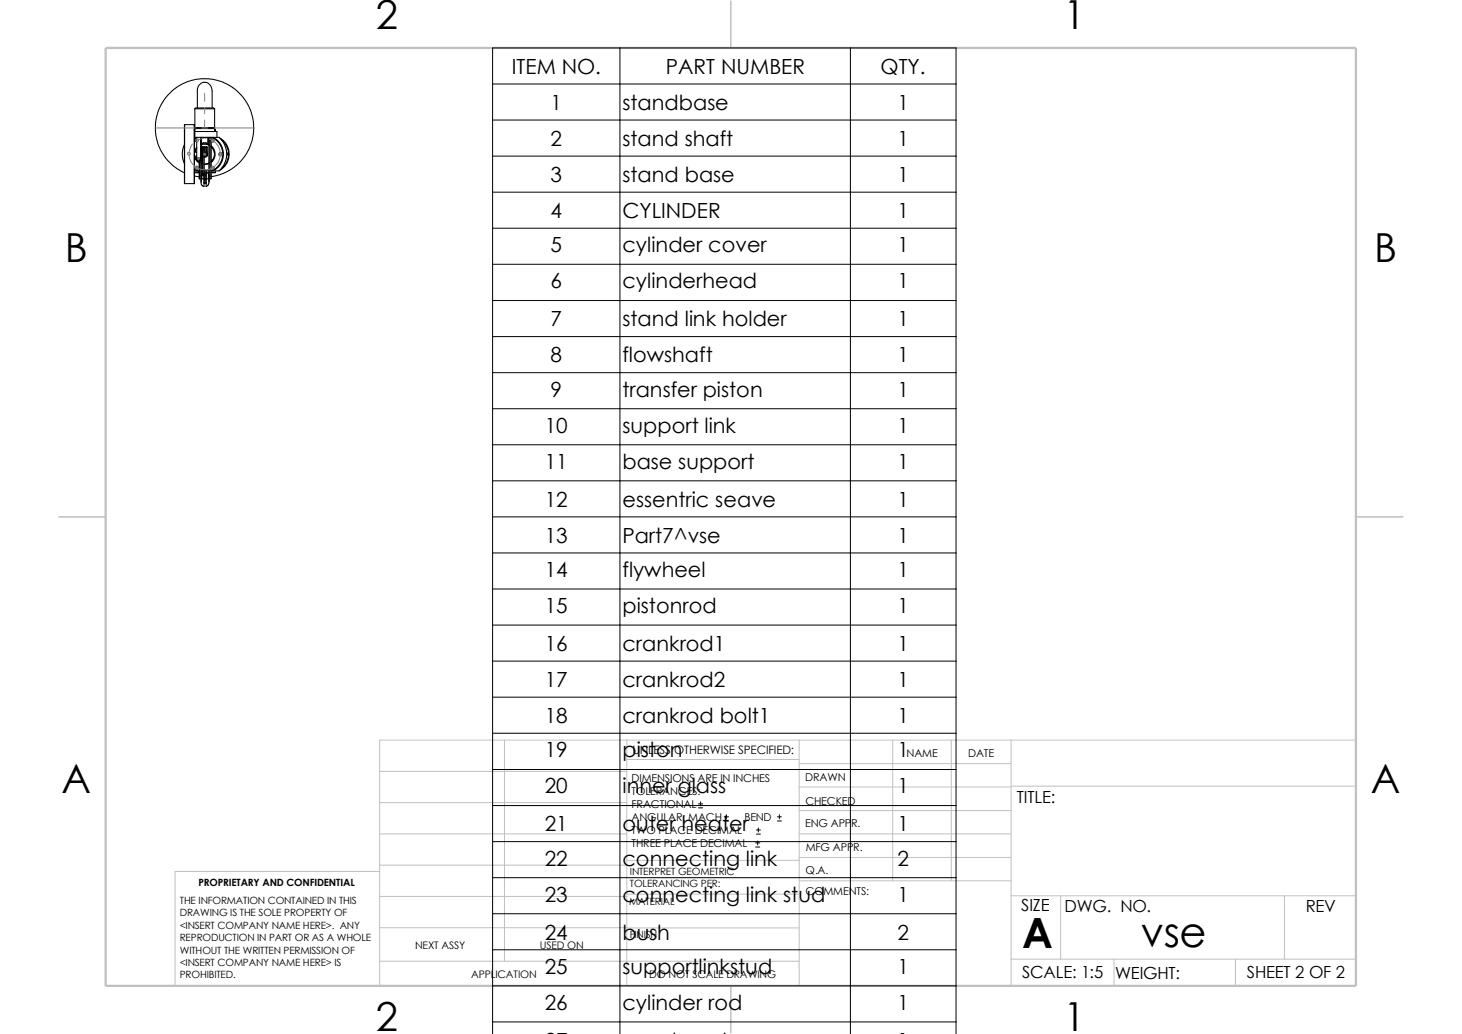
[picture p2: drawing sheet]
<svg xmlns="http://www.w3.org/2000/svg" width="297mm" height="210mm" viewBox="0 0 297 210" stroke-linecap="round" stroke-linejoin="round" font-family="sans-serif">
<g fill="none" stroke="#c0c0c0" stroke-width=".2">
<path d="M77.1 156.7h50.2M102.5 150.3v44.9M127.3 154.3h35M127.3 150.3v49.9M162.3 155.1h43.1M162.3 159.9h43.1M162.3 150.3v49.9M181.4 150.3v28.6M193.3 150.3v28.6M205.4 159.7h70.1M205.4 150.3v49.9M275.5 150.3h-198.4v49.9"/>
<path d="M77.1 177h-41.5v23.2M77.1 169.4h50.2M77.1 163h50.2M77.1 175.7h50.2M127.3 174.8h35.1M162.3 174.2h43.1M162.3 169.4h43.1M162.3 164.6h43.1M162.4 178.9h43M77.1 188.4h50.2M77.1 182.1h50.2M77.1 195.2h85.2"/>
<path d="M127.3 181.6h35.1M127.3 188.5h35M205.4 181.9h70.1M205.4 194.8h70.1M215.5 181.9v12.9M226.3 194.8v5.4M251 194.8v5.4M260.9 181.9v12.9"/>
</g>
<path d="M148.5 .2v9.5M11.9 105h9.6M275.5 105h9.5M148.5 200.2v9.6" fill="none" stroke="#c0c0c0" stroke-width=".21"/>
<path d="M21.5 9.7h254v190.5h-254z" fill="none" stroke="#c0c0c0" stroke-width=".47"/>
<g fill="none" stroke="#000" stroke-width=".21">
<path d="M37.4 35.1l-2-1.2-1.4-1.4-.8-1-.9-1.7-.6-2-.2-1.8 .2-1.6 .3-1.6 .7-1.5 1-1.5 1.3-1.4 1-.7 1.7-1 2-.6 1.8-.1 1.6 .1 1.6 .4 1.6 .6 1.4 1 1.7 1.7 1 1.5 .7 1.5 .3 1.6 .2 1.7-.3 2.1-.5 1.6-.7 1.4-1.2 1.5-.9 1-1.6 1.1-2 .8-1.5 .3M37.5 25.3h2v12h-2zM37.5 29.5l-.5 1.4 .1 1.1 .3 1.1M37.5 25.3v12M39.5 25.3v12M39.5 26.4h.1M39.5 26.3h.1M39.5 26.7h.1M39.5 35h.8M39.5 34.4l.6 .3M39.5 34.5l.4 .2M39.5 26.7h4.6v1.2"/>
<path d="M39.5 35.7l1 .2M39.5 30.9h.5M39.5 34.7h1M39.5 27.9h.1M39.6 27.9h4.5M39.6 25.9v.2M39.6 22.1l.2-.2h3.6l.2 .2M39.6 22.1v3.8M39.6 26.1v1.8M39.6 25.9h4M39.6 26.1h4M39.6 22.1h4"/>
<path d="M39.6 31.7l.3 .8 .5 .5M39.7 28.5l.3 .3M39.9 27.9l-.4 .3M40 30.1l-.4 .8M40 31.7h-.5l.1 .3 .3 .6 .6 .5M40 28l-.5 .3M40 32.1h.8v3.6M40 27.9v4.6h.8v-4.6M40 28.2h-.2l-.2 .3M40 29.9l-.5 1M40.1 21.9v-3.4a1.52 1.52 0 0 1 1.5-1.8 1.52 1.52 0 0 1 1.5 1.8v3.4M40.3 35l.2 .1h-1"/>
<path d="M40.3 34.7v.3M40.5 32.5v3.8M40.5 36.3h.3M40.8 27.9v.6zM40.8 35.7v.6M40.9 36.3v1.2l.5 .4M40.9 35.7v.6M40.9 33.3l.2 .1M40.9 28.8h.1M40.9 28.2h.1M40.9 35.9h.1M40.9 35.5h.1"/>
<path d="M40.9 28.5l-.1 2M40.9 36.3h-.1M40.9 32.9h.1M40.9 29.7h.1M40.9 35.1h.2M40.9 33.2h.2M40.9 34.7h.2M40.9 36.5v.4M40.9 29.7v3.2M40.9 29.3l1.1-.1 .5 .2M40.9 29.4l1-.1 .6 .2M40.9 36.6v.2"/>
<path d="M40.9 27.9v1.2zM41 35.1v1.2M41 29.7v3.2zM41 36.3h.5M41 35.1h.1M41 30.6h.1M41 30.1h.1M41.1 35.2v.4M41.1 31v.6M41.1 35.6h.7M41.1 29.8h.9M41.1 29.8v.1"/>
<path d="M41.1 29.8v5.4M41.2 27.9h.8M41.3 27.9h.1M41.4 35.6v.7M41.4 29.9v.5M41.4 29.8v.6M41.4 29.9l.1 1.9M41.4 35.2v.4M41.4 35.2l.1 .4M41.4 35.6v2.3M41.4 31.8h.5M41.4 29.8v.1"/>
<path d="M41.4 30.4v4.8M41.4 34.6h.5M41.4 37.2h.1M41.4 36.5h.5M41.5 37.2h.4M41.5 35.6v1.6M41.5 34.6v1M41.8 31.7h.1M41.8 29.8v1.1M41.8 34.6v1M41.8 29.8l.1 .1M41.9 27.9h.1"/>
<path d="M41.9 30.9l-.1 .9M41.9 35.5l-.1 1.7M41.9 30.9h.1M41.9 37.2h-.1M41.9 35.5l-.1 .1M41.9 35.1h.6M41.9 34.7h.6M41.9 37.1v.8l.4-.3 .1-.5M41.9 29.8v1.1M41.9 30.9l.2 .3-.2 .5M41.9 34.6v.9M42 30.9l.2 .2-.1 .5-.2 .3h-.5"/>
<path d="M42 29.8v1.1M42.2 27.9v1.2M42.3 27.9v1.2h-1.4M42.3 28.8h.2M42.3 28.2h.2M42.3 35.1v1.2zM42.4 35.1h-.5v1.2h.5M42.4 35.9h.1M42.4 35.5h.1M42.5 33.1l-1.1 .2M42.5 36.6v.2M42.5 36.3v-8.4v8.4"/>
<path d="M42.5 36.3v.8M42.5 36.3h.1M42.5 36.5v.4M42.5 33.2l-1.1 .2M42.5 36.3h.3M42.8 29.8l.5 .4 .3 .8-.2 1-.5 .9M42.8 27.9v.6zM42.8 28.5v7.2M42.8 35.7v.6M42.9 35h.9M42.9 29.6l.5 .6 .3 .8-.1 1.1-.7 .9M42.9 35.7l-.1 .6"/>
<path d="M43 27.9l1 .6 .6 .7 .4 .6 .3 1.2-.1 1.1-.5 1.2-.6 .7-1 .7M43.3 27.9l.8 .5 .7 .9 .6 1.7-.1 1.2-.3 .8-.9 1.2-.8 .5M43.6 25.9v.2M43.6 26.4h.2M43.6 26.3l.2 .1M43.6 26.7h.2M43.6 22.1v3.8M43.6 26.1v.6M43.8 35l-.9 .1M43.8 26.7h-.1M43.8 26.4v.3M43.8 34.7v.3"/>
<path d="M44.1 27.9h.4M44.5 27.9l.9 1 .4 .9 .3 1.2-.1 1.2-.6 1.5-.9 1h-1.6M44.7 28l1.2 1.1 .5 1.1 .2 1-.1 .9-.4 1.1-.7 .8-.7 .6M45 28.4l1 1.1 .3 .9 .1 .9-.3 1.4-.5 .9-.6 .6M46.1 31l.1 .2-.1 .4"/>
<circle cx="40" cy="34.1" r=".3"/>
<circle cx="43.2" cy="34.1" r=".3"/>
<circle cx="43.2" cy="28.5" r=".3"/>
<circle cx="44.8" cy="31.3" r=".31"/>
</g>
<g fill="none" stroke="#808080" stroke-width=".2">
<path d="M41.6 19v1.6M31.6 26h8.1M40.9 26h1.3M41.3 28.1l-1.3 .4M41.4 31.3h.3M41.4 31.2l.3 .3M41.6 21.8v1.3M41.6 24.4v1.6M41.6 31.2v.3M41.7 31.2l-.3 .3M42.5 28.2a3.2 3.2 0 0 1 2 4.5 3.2 3.2 0 0 1-4.7 1.3 3.2 3.2 0 0 1-.7-4.7M43.5 26h8.1"/>
<circle cx="38.4" cy="31.2" r=".3"/>
<circle cx="39.9" cy="34" r=".3"/>
<circle cx="40.1" cy="28.5" r=".29"/>
<circle cx="43.1" cy="34.1" r=".3"/>
<circle cx="43.3" cy="28.6" r=".3"/>
<circle cx="44.8" cy="31.4" r=".29"/>
</g>
<g fill="none" stroke="#000" stroke-width=".2">
<path d="M100.1 17.1h94.1M125.9 9.7v200.4M172.8 9.7v200.4M100.1 24.4h94.1M100.1 31.7h94.1M100.1 39h94.1M100.1 46.4h94.1M100.1 53.7h94.1M100.1 61h94.1M100.1 68.4h94.1M100.1 75.7h94.1M100.1 83h94.1"/>
<path d="M100.1 90.3h94.1M100.1 97.7h94.1M100.1 105h94.1M100.1 112.3h94.1M100.1 119.6h94.1M100.1 127h94.1M100.1 134.3h94.1M100.1 141.6h94.1M100.1 148.9h94.1M100.1 156.3h94.1M100.1 163.6h94.1M100.1 170.9h94.1"/>
<path d="M100.1 178.3h94.1M141.9 164.1h.8M141.9 163.3h.8M142.3 162.9v.8M147.2 166.8h.8M147.2 165.9h.8M147.6 165.5v.8M153.5 172h.8M153.5 171.2h.8M153.7 169.4h.8M153.7 168.6h.8M153.9 170.8v.8"/>
<path d="M154.1 168.1v.9M157.9 166.8h.8M157.9 165.9h.8M158.3 165.5v.8M100.1 185.6h94.1M100.1 192.9h94.1M100.1 210.1v-200.4h94.1v200.4M100.1 200.2h94.1M100.1 207.6h94.1"/>
</g>
<g font-size="8.5">
<text x="207.6" y="192.5">A</text>
<text x="231.8" y="192.4">vse</text>
</g>
<g font-size="8.1">
<text x="76.4" y="5.9">2</text>
<text x="216.1" y="5.9">1</text>
<text x="13.2" y="53.2">B</text>
<text x="279.2" y="53.2">B</text>
<text x="12.5" y="161.1">A</text>
<text x="278.5" y="161.1">A</text>
<text x="76.4" y="209.4">2</text>
<text x="216.1" y="209.4">1</text>
</g>
<g font-size="4.2">
<text x="104" y="15">ITEM NO.</text>
<text x="135.2" y="15">PART NUMBER</text>
<text x="178.9" y="15">QTY.</text>
<text x="111.8" y="22.3">1</text>
<text x="126.4" y="22.3">standbase</text>
<text x="182.3" y="22.3">1</text>
<text x="111.8" y="29.7">2</text>
<text x="126.4" y="29.7">stand shaft</text>
<text x="182.3" y="29.7">1</text>
<text x="111.8" y="37">3</text>
<text x="126.4" y="37">stand base</text>
<text x="182.3" y="37">1</text>
<text x="111.8" y="44.3">4</text>
<text x="126.4" y="44.3">CYLINDER</text>
<text x="182.3" y="44.3">1</text>
<text x="111.8" y="51.2">5</text>
<text x="126.4" y="51.2">cylinder cover</text>
<text x="182.3" y="51.2">1</text>
<text x="111.8" y="58.5">6</text>
<text x="126.4" y="58.5">cylinderhead</text>
<text x="182.3" y="58.5">1</text>
<text x="111.8" y="66.3">7</text>
<text x="126.4" y="66.3">stand link holder</text>
<text x="182.3" y="66.3">1</text>
<text x="111.8" y="73.6">8</text>
<text x="126.4" y="73.6">flowshaft</text>
<text x="182.3" y="73.6">1</text>
<text x="111.8" y="80.6">9</text>
<text x="126.4" y="80.6">transfer piston</text>
<text x="182.3" y="80.6">1</text>
<text x="110.7" y="87.9">10</text>
<text x="126.5" y="87.9">support link</text>
<text x="182.3" y="87.9">1</text>
<text x="110.7" y="95.2">11</text>
<text x="126.5" y="95.2">base support</text>
<text x="182.3" y="95.2">1</text>
<text x="110.7" y="102.9">12</text>
<text x="126.5" y="102.9">essentric seave</text>
<text x="182.3" y="102.9">1</text>
<text x="110.7" y="110.2">13</text>
<text x="126.5" y="110.2">Part7^vse</text>
<text x="182.3" y="110.2">1</text>
<text x="110.7" y="117.2">14</text>
<text x="126.5" y="117.2">flywheel</text>
<text x="182.3" y="117.2">1</text>
<text x="110.7" y="124.5">15</text>
<text x="126.5" y="124.5">pistonrod</text>
<text x="182.3" y="124.5">1</text>
<text x="110.7" y="132.2">16</text>
<text x="126.5" y="132.2">crankrod1</text>
<text x="182.3" y="132.2">1</text>
<text x="110.7" y="139.6">17</text>
<text x="126.5" y="139.6">crankrod2</text>
<text x="182.3" y="139.6">1</text>
<text x="110.7" y="146.9">18</text>
<text x="126.5" y="146.9">crankrod bolt1</text>
<text x="182.3" y="146.9">1</text>
<text x="110.7" y="153.8">19</text>
<text x="126.5" y="153.8">piston</text>
<text x="182.3" y="153.8">1</text>
<text x="110.7" y="161.2">20</text>
<text x="126.5" y="161.2">inner glass</text>
<text x="182.3" y="161.2">1</text>
<text x="110.7" y="168.9">21</text>
<text x="126.5" y="168.9">outer heater</text>
<text x="182.3" y="168.9">1</text>
<text x="110.7" y="175.8">22</text>
<text x="126.5" y="175.8">connecting link</text>
<text x="182.3" y="175.8">2</text>
<text x="110.7" y="183.1">23</text>
<text x="126.5" y="183.1">connecting link stud</text>
<text x="182.3" y="183.1">1</text>
<text x="110.7" y="190.8">24</text>
<text x="126.5" y="190.8">bush</text>
<text x="182.3" y="190.8">2</text>
<text x="110.7" y="197.8">25</text>
<text x="126.5" y="197.8">supportlinkstud</text>
<text x="182.3" y="197.8">1</text>
<text x="110.7" y="205.1">26</text>
<text x="126.5" y="205.1">cylinder rod</text>
<text x="182.3" y="205.1">1</text>
</g>
<g font-size="3.4">
<text x="206.6" y="163.1">TITLE:</text>
<text x="207.5" y="185.1">SIZE</text>
<text x="216.3" y="185.2">DWG. NO.</text>
<text x="265.3" y="185.3">REV</text>
<text x="207.6" y="198.7">SCALE: 1:5</text>
<text x="226.5" y="198.8">WEIGHT:</text>
<text x="253.3" y="198.7">SHEET 2 OF 2</text>
</g>
<text font-size="2.4" x="128.5" y="153.2">UNLESS OTHERWISE SPECIFIED:</text>
<g font-size="2.2">
<text x="184.2" y="153.7">NAME</text>
<text x="196.7" y="153.8">DATE</text>
<text x="128.3" y="158.8">DIMENSIONS ARE IN INCHES</text>
<text x="128.3" y="161.5">TOLERANCES:</text>
<text x="163.6" y="158.5">DRAWN</text>
<text x="128.3" y="164.2">FRACTIONAL</text>
<text x="128.3" y="166.8">ANGULAR: MACH</text>
<text x="151.2" y="166.8">BEND</text>
<text x="163.6" y="163.4">CHECKED</text>
<text x="128.3" y="172.1">THREE PLACE DECIMAL</text>
<text x="128.3" y="169.5">TWO PLACE DECIMAL</text>
<text x="163.6" y="168">ENG APPR.</text>
<text x="163.7" y="172.8">MFG APPR.</text>
<text x="163.7" y="177.5">Q.A.</text>
<text x="163.7" y="181.7">COMMENTS:</text>
</g>
<g font-size="2.1">
<text x="84.3" y="192.8">NEXT ASSY</text>
<text x="109.6" y="192.7">USED ON</text>
<text x="95.7" y="198.6">APPLICATION</text>
<text x="131.9" y="198.7">DO NOT SCALE DRAWING</text>
</g>
<g font-size="2">
<text x="128" y="177.6">INTERPRET GEOMETRIC</text>
<text x="36.5" y="183.6">THE INFORMATION CONTAINED IN THIS</text>
<text x="40.3" y="180">PROPRIETARY AND CONFIDENTIAL</text>
<text x="127.8" y="183.7">MATERIAL</text>
<text x="128" y="180.2">TOLERANCING PER:</text>
<text x="36.5" y="186.1">DRAWING IS THE SOLE PROPERTY OF</text>
<text x="36.5" y="188.6">&lt;INSERT COMPANY NAME HERE&gt;. ANY</text>
<text x="36.5" y="191.1">REPRODUCTION IN PART OR AS A WHOLE</text>
<text x="127.9" y="190.5">FINISH</text>
<text x="36.5" y="193.7">WITHOUT THE WRITTEN PERMISSION OF</text>
<text x="36.5" y="196.2">&lt;INSERT COMPANY NAME HERE&gt; IS</text>
<text x="36.5" y="198.7">PROHIBITED.</text>
</g>
</svg>
